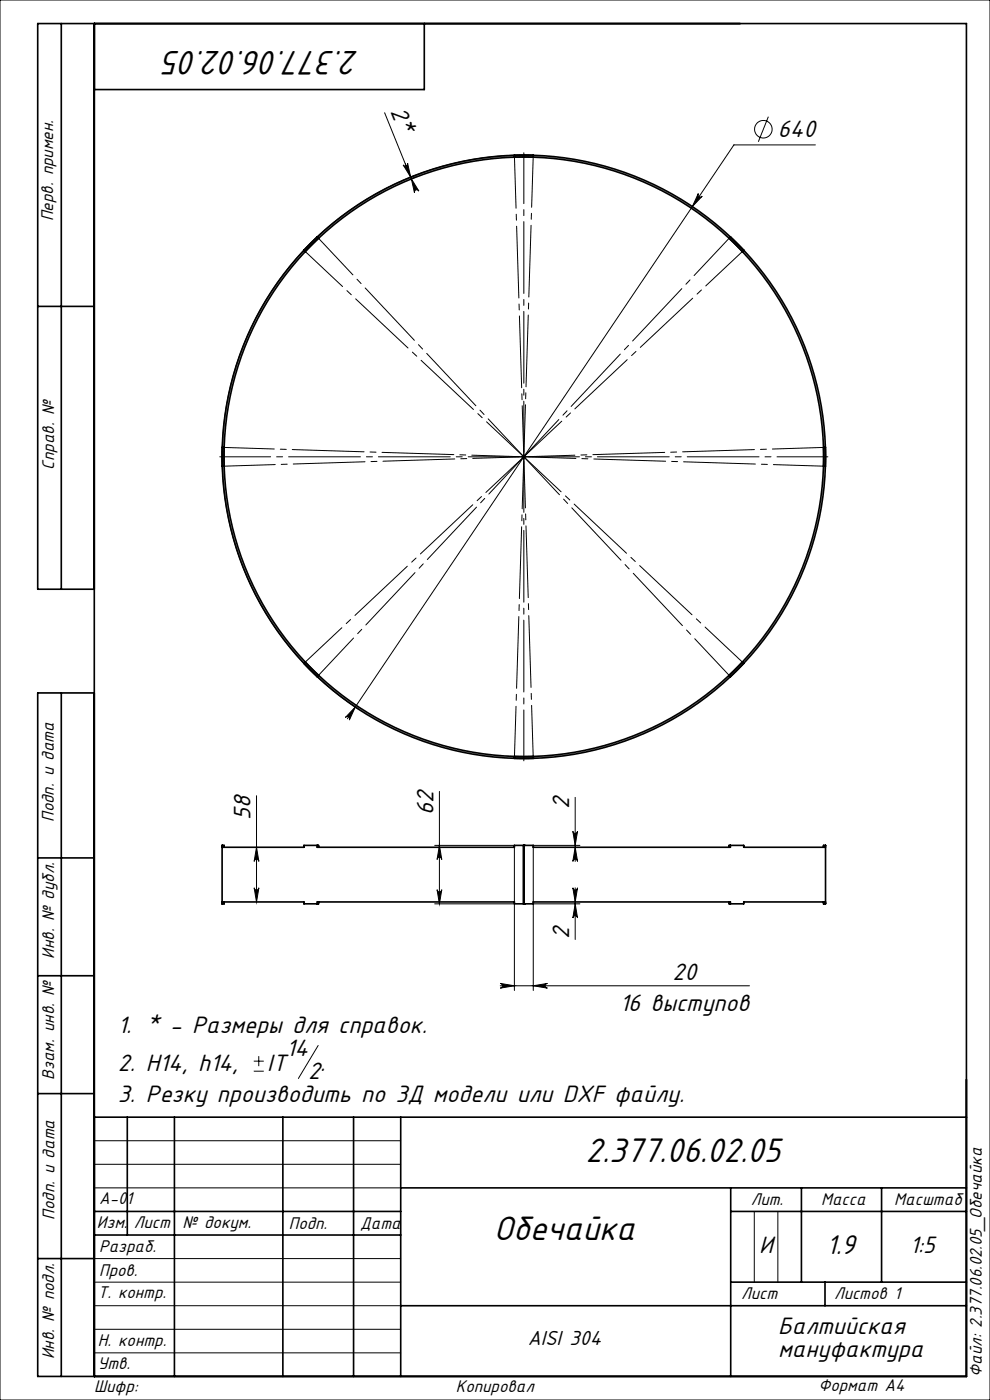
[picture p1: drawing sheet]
<svg xmlns="http://www.w3.org/2000/svg" width="210mm" height="297mm" viewBox="0 0 210 297" stroke-linecap="round" stroke-linejoin="round" font-family="sans-serif">
<g fill="none" stroke="#000" stroke-width=".21">
<path d="M0 0h210v297h-210zM81.6 23.9l5.7 14 .9-.3M85.5 35a.5 .5 0 0 0 .7 .2 .5 .5 0 0 0 .3-.6l.6 3zM87.3 37.9l1.6 2.6a.5 .5 0 0 0-.7-.2 .5 .5 0 0 0-.3 .6zM88 37.2l-.9 .4M113.1 32.9a64 64 0 0 0-63 44.8 64 64 0 0 0 26.1 72.8M163 24.8l-2.1 5.3M173 30.7h-17.3l-82 121.8M148.1 41.1a.5 .5 0 0 0 .2 .6 .5 .5 0 0 0 .7-.1l-2.1 2.2zM110.6 96.9h1M110.8 96.6l.7 .7M111.1 96.4v1"/>
<path d="M111.5 96.6l-.7 .7M75.4 150l-1.3 2.8a.5 .5 0 0 0-.1-.7 .5 .5 0 0 0-.7 .1zM54.4 168.8v22.5M54.4 179.7l.5 3a.5 .5 0 0 0-.5-.4 .5 .5 0 0 0-.5 .4zM92.2 179.3h16.9M93.2 167.9v23.8M93.2 179.3l.5 3a.5 .5 0 0 0-.5-.4 .5 .5 0 0 0-.5 .4zM109.1 179.7v30.4M113.1 179.7v30.4M113.1 179.3h9.9M121.5 176.3a.5 .5 0 0 0 .5 .5 .5 .5 0 0 0 .5-.5l-.5 3zM122 169.2v13.5"/>
<path d="M122 179.7l.5 3a.5 .5 0 0 0-.5-.4 .5 .5 0 0 0-.5 .4zM53.9 188.3a.5 .5 0 0 0 .5 .5 .5 .5 0 0 0 .5-.5l-.5 3zM92.2 191.7h16.9M92.7 188.7a.5 .5 0 0 0 .5 .5 .5 .5 0 0 0 .5-.5l-.5 3zM113.1 191.7h9.9M121.5 188.3a.5 .5 0 0 0 .5 .5 .5 .5 0 0 0 .5-.5l-.5 3zM122 188.3v11M122 191.7l.5 3a.5 .5 0 0 0-.5-.4 .5 .5 0 0 0-.5 .4zM106.1 209.1h52.9M106.1 208.6l3 .5-3 .5a.5 .5 0 0 0 .5-.5 .5 .5 0 0 0-.5-.5zM113.1 209.1l3-.5a.5 .5 0 0 0-.5 .5 .5 .5 0 0 0 .5 .5zM53.8 227.2h2.2"/>
<path d="M53.8 225.1h2.2M54.9 224.1v2.1M67.5 221.8l-4.2 7M20 242h65M20 247h65M20 252h65M160 257v15M165 257v15M20 277h65M20 272h65M20 267h65M20 287h65"/>
<path d="M20 282h65"/>
<circle cx="161.9" cy="27.4" r="1.86"/>
</g>
<g fill="none" stroke="#000" stroke-width=".35">
<path d="M13 5v120M20 5v287M90 5v14h-70M109.1 32.9a64 64 0 0 0-41.8 17.4M109.1 32.9v.4M109.1 32.9h2v.4h-2M109.1 33.3a63.6 63.6 0 0 0-41.5 17.3M113.1 33.3a63.6 63.6 0 0 1 41.6 17.3M113.1 32.9h-1.9v.4h1.9M113.1 32.9a64 64 0 0 1 41.8 17.4M113.1 32.9v.4M64.5 53.1a64 64 0 0 0-17.4 41.8"/>
<path d="M64.5 53.1l.3 .3M64.8 53.4a63.6 63.6 0 0 0-17.3 41.5M67.3 50.3l-2.8 2.8M67.3 50.3l.3 .3M67.6 50.6l-2.8 2.8M154.7 50.6l2.8 2.8M154.9 50.3l2.9 2.8M154.9 50.3l-.2 .3M157.5 53.4a63.6 63.6 0 0 1 17.2 41.5M157.8 53.1a64 64 0 0 1 17.3 41.8M157.8 53.1l-.3 .3M8 65h12"/>
<path d="M47.1 94.9v4M47.1 94.9h.4M47.1 98.9a64 64 0 0 0 17.4 41.8M47.5 94.9v4M47.5 98.9h-.4M47.5 98.9a63.6 63.6 0 0 0 17.3 41.6M174.7 94.9v4M174.7 98.9h.4M174.7 98.9a63.6 63.6 0 0 1-17.2 41.6M175.1 98.9a64 64 0 0 1-17.3 41.8M175.1 94.9v4M175.1 94.9h-.4"/>
<path d="M20 125h-12v-120h197v287h-197v-145h12M13 147v145M64.5 140.7l2.8 2.9M64.8 140.5l2.8 2.8M64.8 140.5l-.3 .2M67.3 143.6a64 64 0 0 0 41.8 17.3M67.6 143.3a63.6 63.6 0 0 0 41.5 17.2M67.6 143.3l-.3 .3M154.7 143.3a63.6 63.6 0 0 1-41.6 17.2M154.7 143.3l.2 .3M154.9 143.6a64 64 0 0 1-41.8 17.3M157.5 140.5l-2.8 2.8"/>
<path d="M157.5 140.5l.3 .2M157.8 140.7l-2.9 2.9M47.1 179.3v12.4M47.1 179.3v.4h17.4v-.4h2.8M47.1 179.3h.4v.4M67.3 179.3v.4h41.8v-.4h2M67.3 179.3h.3v.4M109.1 160.9h4M109.1 160.5h4M109.1 160.5v.4M111.1 179.3h.1M111.1 179.3v12.4"/>
<path d="M111.2 179.3h.1M111.2 179.3h1.9v.4h41.8v-.4M111.2 179.3v12.4M113.1 160.5v.4M154.9 179.3h2.9v.4h17.3M154.9 179.3h-.2v.4M175.1 179.3h.1M175.1 179.3v12.4M175.1 179.3h-.4v.4M8 182h12M47.1 191.7v-.4h17.4v.4h2.8M47.5 191.3v.4h-.4"/>
<path d="M67.3 191.7v-.4h41.8v.4h2M67.6 191.3v.4h-.3M111.1 191.7h.1M111.2 191.7h.1M111.2 191.7h1.9v-.4h41.8v.4M154.7 191.3v.4h.2M174.7 191.3v.4h.4M175.1 191.3h-17.3v.4h-2.9M175.1 191.7h.1M8 207h12M8 232h12M20 237h185"/>
<path d="M27 237v25M37 237v55M60 237v55M75 237v55M85 237v55M20 257h65M85 252h120M155 252v40M155 257h50M170 252v20M187 252v20M8 267h12"/>
<path d="M20 262h65M85 277h120M155 272h50M175 272v5"/>
</g>
<path d="M109.1 33.3l2 63.6M64.8 53.4l46.3 43.5M154.7 50.6l-43.6 46.3M47.5 98.9l63.6-2M110.1 96.9h-63.5M111.1 95.9v-63.5M111.1 97.9v63.5M112.1 96.9h63.5M174.7 94.9l-63.6 2M67.6 143.3l43.5-46.4M157.5 140.5l-46.4-43.6M113.1 160.5l-2-63.6" fill="none" stroke="#000" stroke-width=".21" stroke-dasharray="15.2 1.3 1.3 1.3" stroke-dashoffset="4.4"/>
<path d="M111.1 96.9l43.8 46.7M111.1 96.9l-2 64M111.1 96.9l-64-2M111.1 96.9l-43.8-46.6M111.1 96.9l2-64M111.1 96.9l46.7-43.8M111.1 96.9l64 2M111.1 96.9l-46.6 43.8" fill="none" stroke="#000" stroke-width=".21" stroke-dasharray="15.2 1.3 1.3 1.3" stroke-dashoffset="4.2"/>
<g fill="#000">
<path d="M85.5 35a.5 .5 0 0 0 .7 .2 .5 .5 0 0 0 .3-.6l.6 3zM87.3 37.9l1.6 2.6a.5 .5 0 0 0-.7-.2 .5 .5 0 0 0-.3 .6z"/>
<path d="M75.4 150l-2.1 2.2a.5 .5 0 0 1 .7-.1 .5 .5 0 0 1 .1 .7zM148.1 41.1l-1.2 2.7 2.1-2.2a.5 .5 0 0 1-.7 .1 .5 .5 0 0 1-.2-.6zM106.1 208.6l3 .5-3 .5a.5 .5 0 0 0 .5-.5 .5 .5 0 0 0-.5-.5zM113.1 209.1l3-.5a.5 .5 0 0 0-.5 .5 .5 .5 0 0 0 .5 .5z"/>
<path d="M54.4 179.7l.5 3a.5 .5 0 0 0-.5-.4 .5 .5 0 0 0-.5 .4zM53.9 188.3a.5 .5 0 0 0 .5 .5 .5 .5 0 0 0 .5-.5l-.5 3z"/>
<path d="M93.2 179.3l.5 3a.5 .5 0 0 0-.5-.4 .5 .5 0 0 0-.5 .4zM92.7 188.7a.5 .5 0 0 0 .5 .5 .5 .5 0 0 0 .5-.5l-.5 3zM121.5 176.3a.5 .5 0 0 0 .5 .5 .5 .5 0 0 0 .5-.5l-.5 3zM122 179.7l.5 3a.5 .5 0 0 0-.5-.4 .5 .5 0 0 0-.5 .4zM121.5 188.3a.5 .5 0 0 0 .5 .5 .5 .5 0 0 0 .5-.5l-.5 3zM122 191.7l.5 3a.5 .5 0 0 0-.5-.4 .5 .5 0 0 0-.5 .4z"/>
</g>
<g font-size="8">
<text x="76.2" y="10.7" transform="rotate(-180 76.2 10.7)">2.377.06.02.05</text>
<text x="124.2" y="246.6">2.377.06.02.05</text>
<text x="104.8" y="263.1">Обечайка</text>
</g>
<text font-size="6.4" x="175.3" y="266">1.9</text>
<g font-size="5.6">
<text x="82.7" y="23.4" transform="rotate(68 82.7 23.4)">2*</text>
<text x="165" y="29.1">640</text>
<text x="53.2" y="173.9" transform="rotate(-90 53.2 173.9)">58</text>
<text x="92" y="173" transform="rotate(-90 92 173)">62</text>
<text x="120.8" y="171.7" transform="rotate(-90 120.8 171.7)">2</text>
<text x="120.8" y="199.3" transform="rotate(-90 120.8 199.3)">2</text>
<text x="142.7" y="207.8">20</text>
<text x="131.5" y="214.5">16 выступов</text>
<text x="25" y="219.1">1. * - Размеры для справок.</text>
<text x="25" y="227.2">2. Н14, h14,</text>
<text x="56.7" y="227.2">IT</text>
<text x="60.7" y="224">14</text>
<text x="67.9" y="227.2">.</text>
<text x="25" y="233.8">3. Резку производить по 3Д модели или DXF файлу.</text>
<text x="65.4" y="228.9">2</text>
<text x="161.1" y="265.7">И</text>
<text x="193" y="265.8">1:5</text>
<text x="165.1" y="282.9">Балтийская</text>
<text x="165.1" y="287.8">мануфактура</text>
</g>
<text font-size="4.8" x="111.9" y="285.4">AISI 304</text>
<g font-size="4">
<text x="11.3" y="46.9" transform="rotate(-90 11.3 46.9)">Перв. примен.</text>
<text x="11.5" y="99.6" transform="rotate(-90 11.5 99.6)">Справ. №</text>
<text x="11.4" y="174.4" transform="rotate(-90 11.4 174.4)">Подп. и дата</text>
<text x="11.5" y="203.4" transform="rotate(-90 11.5 203.4)">Инв. № дубл.</text>
<text x="11.5" y="229" transform="rotate(-90 11.5 229)">Взам. инв. №</text>
<text x="21" y="255.5">А-01</text>
<text x="159.2" y="255.6">Лит.</text>
<text x="174.2" y="255.6">Масса</text>
<text x="189.7" y="255.6">Масштаб</text>
<text x="11.5" y="258.8" transform="rotate(-90 11.5 258.8)">Подп. и дата</text>
<text x="20.6" y="260.5">Изм.</text>
<text x="28.4" y="260.5">Лист</text>
<text x="38.7" y="260.5">№ докум.</text>
<text x="61.3" y="260.6">Подп.</text>
<text x="76.4" y="260.6">Дата</text>
<text x="21" y="265.6">Разраб.</text>
<text x="20.7" y="275.4">Т. контр.</text>
<text x="21" y="270.8">Пров.</text>
<text x="157.2" y="275.6">Лист</text>
<text x="176.9" y="275.6">Листов 1</text>
<text x="20.7" y="285.6">Н. контр.</text>
<text x="11.5" y="288.4" transform="rotate(-90 11.5 288.4)">Инв. № подл.</text>
<text x="20.7" y="290.4">Утв.</text>
<text x="208.3" y="292.1" transform="rotate(-90 208.3 292.1)">Файл: 2.377.06.02.05_Обечайка</text>
<text x="20" y="295.3">Шифр:</text>
<text x="96.7" y="295.3">Копировал</text>
<text x="173.6" y="295.1">Формат A4</text>
</g>
</svg>
